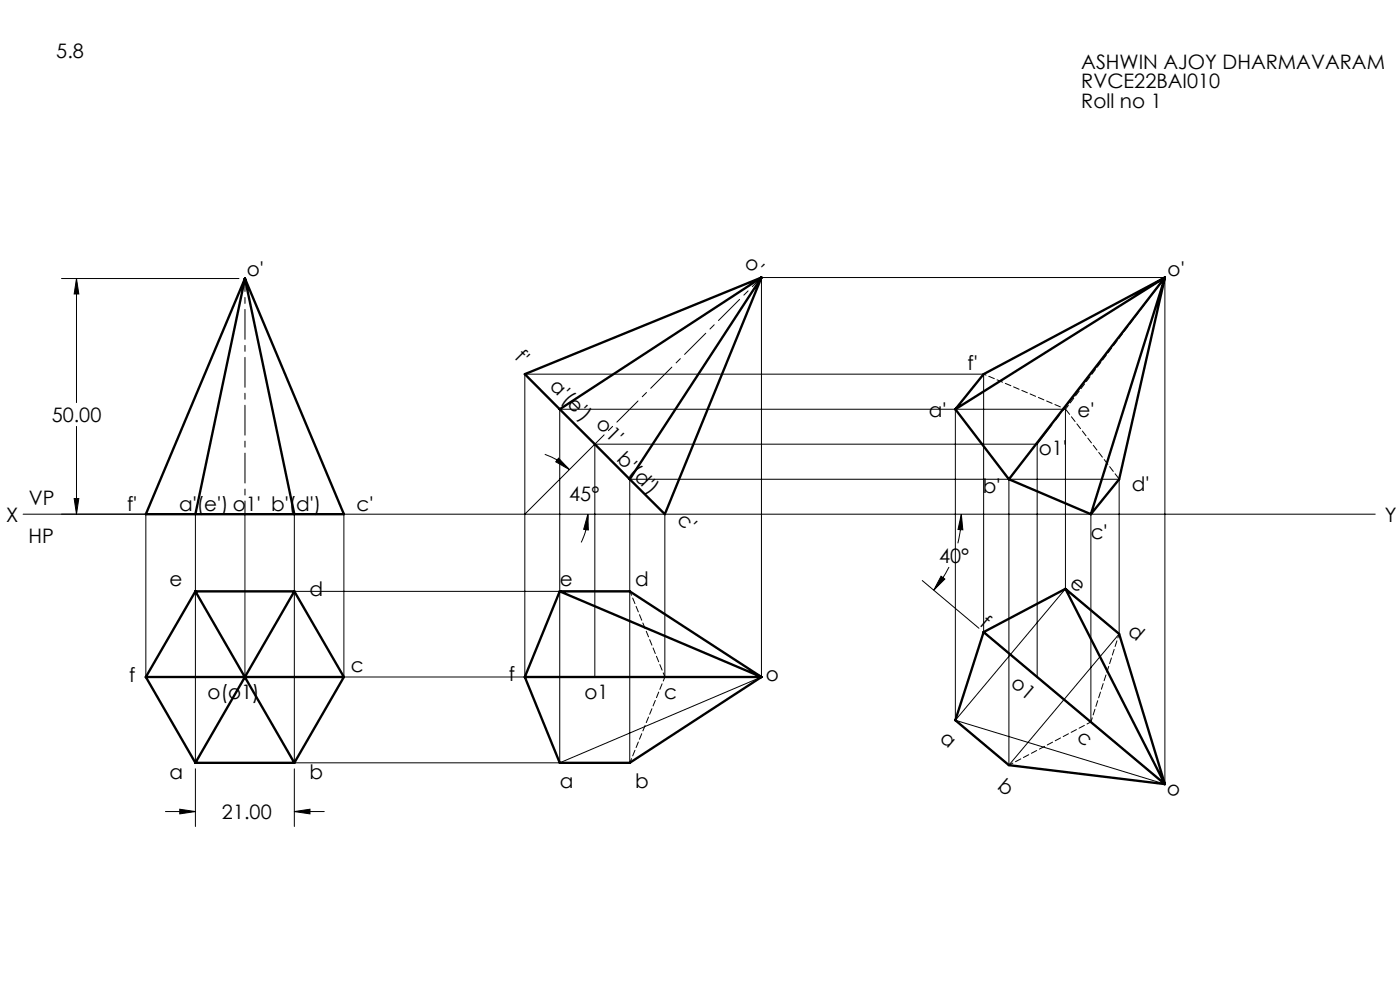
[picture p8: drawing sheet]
<svg xmlns="http://www.w3.org/2000/svg" width="297mm" height="210mm" viewBox="0 0 297 210" stroke-linecap="round" stroke-linejoin="round" font-family="sans-serif">
<g fill="none" stroke="#000" stroke-width=".21">
<path d="M13.1 59.1h37.6M16.2 59.1l.5 3.3h-1zM16.2 59.1v26.3M16.2 90.4v18.7M115.6 96.4a12.8 12.8 0 0 1 5.2 3.2M118.5 97.2l2.3 2.4-2.9-1.6zM126.2 94.2l-14.9 14.9M126.2 94.2v49.4M126.2 94.2h93.8v49.4M202.7 86.8v66M4.9 109.1h286.8M15.7 105.8h1l-.5 3.3z"/>
<path d="M30.9 109.1v34.5M41.5 109.1v52.7M52 109.1v34.5M62.4 109.1v52.7h71.2v-60.1h103.8v32.8M73 109.1v34.5h88.5M124.7 109.1l.1 3.3-1-.1zM124.7 109.1a13.1 13.1 0 0 1-1.4 6M141 109.1v34.5M203.9 109.1l.4 3.3-1.1-.1zM203.9 109.1a24.9 24.9 0 0 1-.7 6.1M214 101.7v60.6M231.4 109.1v44.1"/>
<path d="M62.4 125.4h71.2M195.7 123.1l12 10.2M199.6 122.2l.8 .6-2.3 2.4zM201.3 120.3a26.1 26.1 0 0 1-3.2 4.9M226 124.9v-38.1h-107.3v75l42.8-18.2M226 124.9l11.4 9.6M226 124.9l-23.3 27.9M237.4 134.5l-23.4 27.8M111.3 143.6v-64.2h97.4v54.7l11.3 9.5M161.5 143.6v-84.7h85.6v107.4M202.7 152.8l44.4 13.5M202.7 152.8l11.3 9.5"/>
<path d="M220 143.6l11.4 9.6M231.4 153.2l15.7 13.1M35.1 172.1h6.4M38.1 171.7l3.4 .4-3.4 .5zM41.5 163.1v12.2M62.4 172.1l3.4-.4v.9zM62.4 163.1v12.2M62.4 172.1h6.4"/>
</g>
<path d="M126.2 94.2l35.4-35.4M52 109.1v-50" fill="none" stroke="#000" stroke-width=".21" stroke-dasharray="6.3 1.3 1.3 1.3" stroke-dashoffset="3.6"/>
<path d="M220 94.2l27.1-35.4" fill="none" stroke="#000" stroke-width=".21" stroke-dasharray="6.3 1.3 1.3 1.3" stroke-dashoffset="1.2"/>
<path d="M247.1 58.8l-21 28M141.1 143.6l-7.5-18.2M231.4 153.1l6-18.7M133.6 161.8l7.5-18.2M214 162.3l17.4-9.2" fill="none" stroke="#000" stroke-width=".21" stroke-dasharray="1.3 .6" stroke-dashoffset=".3"/>
<path d="M237.4 101.6l-11.3-14.8" fill="none" stroke="#000" stroke-width=".21" stroke-dasharray="1.3 .6" stroke-dashoffset="-.1"/>
<path d="M226.1 86.8l-17.4-7.4" fill="none" stroke="#000" stroke-width=".21" stroke-dasharray="1.3 .6" stroke-dashoffset=".7"/>
<g fill="none" stroke="#000" stroke-width=".5">
<path d="M52 59.1l21 50h-42.1zM52 59.1l-10.5 50M52 59.1l10.4 50M161.5 58.9l-20.5 50.2-7.4-7.4M161.5 58.9l-50.2 20.5 7.4 7.4M161.5 58.9l-42.8 27.9M161.5 58.9l-27.9 42.8M247.1 58.9l-9.7 42.8-6 7.4M247.1 58.9l-38.4 20.5-6 7.4M247.1 58.9l-44.4 27.9M247.1 58.9l-33.1 42.8M247.1 58.9l-15.7 50.2"/>
<path d="M118.7 86.8l14.9 14.9M202.7 86.8l11.3 14.9M214 101.7l17.4 7.4M41.5 125.4h20.9M41.5 125.4l-10.6 18.2M41.5 125.4l20.9 36.4M62.4 125.4l10.6 18.2M62.4 125.4l-20.9 36.4M118.7 125.4h14.9l27.9 18.2M118.7 125.4l-7.4 18.2M118.7 125.4l42.8 18.2M208.7 134.1l-6 18.7 11.3 9.5 33.1 4"/>
<path d="M208.7 134.1l38.4 32.2M226 124.9l11.4 9.6 9.7 31.8M226 124.9l21.1 41.4M226 124.9l-17.3 9.2M30.9 143.6l10.6 18.2M30.9 143.6h42.1M73 143.6l-10.6 18.2M111.3 143.6l7.4 18.2h14.9l27.9-18.2M111.3 143.6h50.2M41.5 161.8h20.9"/>
</g>
<path d="M38.1 171.7l3.4 .4-3.4 .5zM62.4 172.1l3.4-.4v.9zM124.7 109.1l.1 3.3-1-.1zM118.5 97.2l2.3 2.4-2.9-1.6zM199.6 122.2l.8 .6-2.3 2.4zM203.9 109.1l.4 3.3-1.1-.1zM15.7 105.8h1l-.5 3.3zM16.2 59.1l.5 3.3h-1z" fill="#000"/>
<g font-size="4.2">
<text x="11.9" y="12.4">5.8</text>
<text x="229.4" y="14.6">ASHWIN AJOY DHARMAVARAM</text>
<text x="229.4" y="18.8">RVCE22BAI010</text>
<text x="229.4" y="22.9">Roll no 1</text>
<text x="52.4" y="58.5">o'</text>
<text x="157.7" y="56" transform="rotate(45 157.7 56)">o'</text>
<text x="247.7" y="58.5">o'</text>
<text x="109" y="76" transform="rotate(45 109 76)">f'</text>
<text x="116.4" y="82.1" transform="rotate(45 116.4 82.1)">a'(e')</text>
<text x="205.3" y="78.5">f'</text>
<text x="11" y="89.5">50.00</text>
<text x="197" y="88.5">a'</text>
<text x="228.6" y="88.5">e'</text>
<text x="126.3" y="90.2" transform="rotate(45 126.3 90.2)">o1'</text>
<text x="130.6" y="97.6" transform="rotate(45 130.6 97.6)">b'(d')</text>
<text x="220.4" y="96.6">o1'</text>
<text x="6.1" y="107">VP</text>
<text x="120.8" y="106.2">45°</text>
<text x="208.5" y="104.6">b'</text>
<text x="240.1" y="104.2">d'</text>
<text x="1.3" y="110.6">X</text>
<text x="27" y="108.4">f'</text>
<text x="38" y="108.4">a'(e') o1' b'(d')</text>
<text x="75.7" y="108.4">c'</text>
<text x="143.5" y="110.5" transform="rotate(45 143.5 110.5)">c'</text>
<text x="293.8" y="110.6">Y</text>
<text x="6" y="115.1">HP</text>
<text x="199.2" y="119.3">40°</text>
<text x="231.4" y="114.2">c'</text>
<text x="35.9" y="124.3">e</text>
<text x="118.7" y="124.3">e</text>
<text x="134.8" y="124.3">d</text>
<text x="226.7" y="124" transform="rotate(40 226.7 124)">e</text>
<text x="65.7" y="126.5">d</text>
<text x="207.6" y="132.6" transform="rotate(40 207.6 132.6)">f</text>
<text x="239" y="134.3" transform="rotate(40 239 134.3)">d</text>
<text x="74.4" y="142.5">c</text>
<text x="27.4" y="144.6">f</text>
<text x="44.1" y="148.3">o(o1)</text>
<text x="107.9" y="144.6">f</text>
<text x="124" y="148.3">o1</text>
<text x="140.9" y="148.3">c</text>
<text x="162.5" y="144.6">o</text>
<text x="214.2" y="145.4" transform="rotate(40 214.2 145.4)">o1</text>
<text x="199.2" y="156.9" transform="rotate(40 199.2 156.9)">a</text>
<text x="228.3" y="156.7" transform="rotate(40 228.3 156.7)">c</text>
<text x="35.9" y="165.3">a</text>
<text x="65.7" y="165.3">b</text>
<text x="118.8" y="167.2">a</text>
<text x="134.8" y="167.2">b</text>
<text x="211.4" y="167.2" transform="rotate(40 211.4 167.2)">b</text>
<text x="247.2" y="167.6" transform="rotate(40 247.2 167.6)">o</text>
<text x="47.1" y="173.7">21.00</text>
</g>
</svg>
